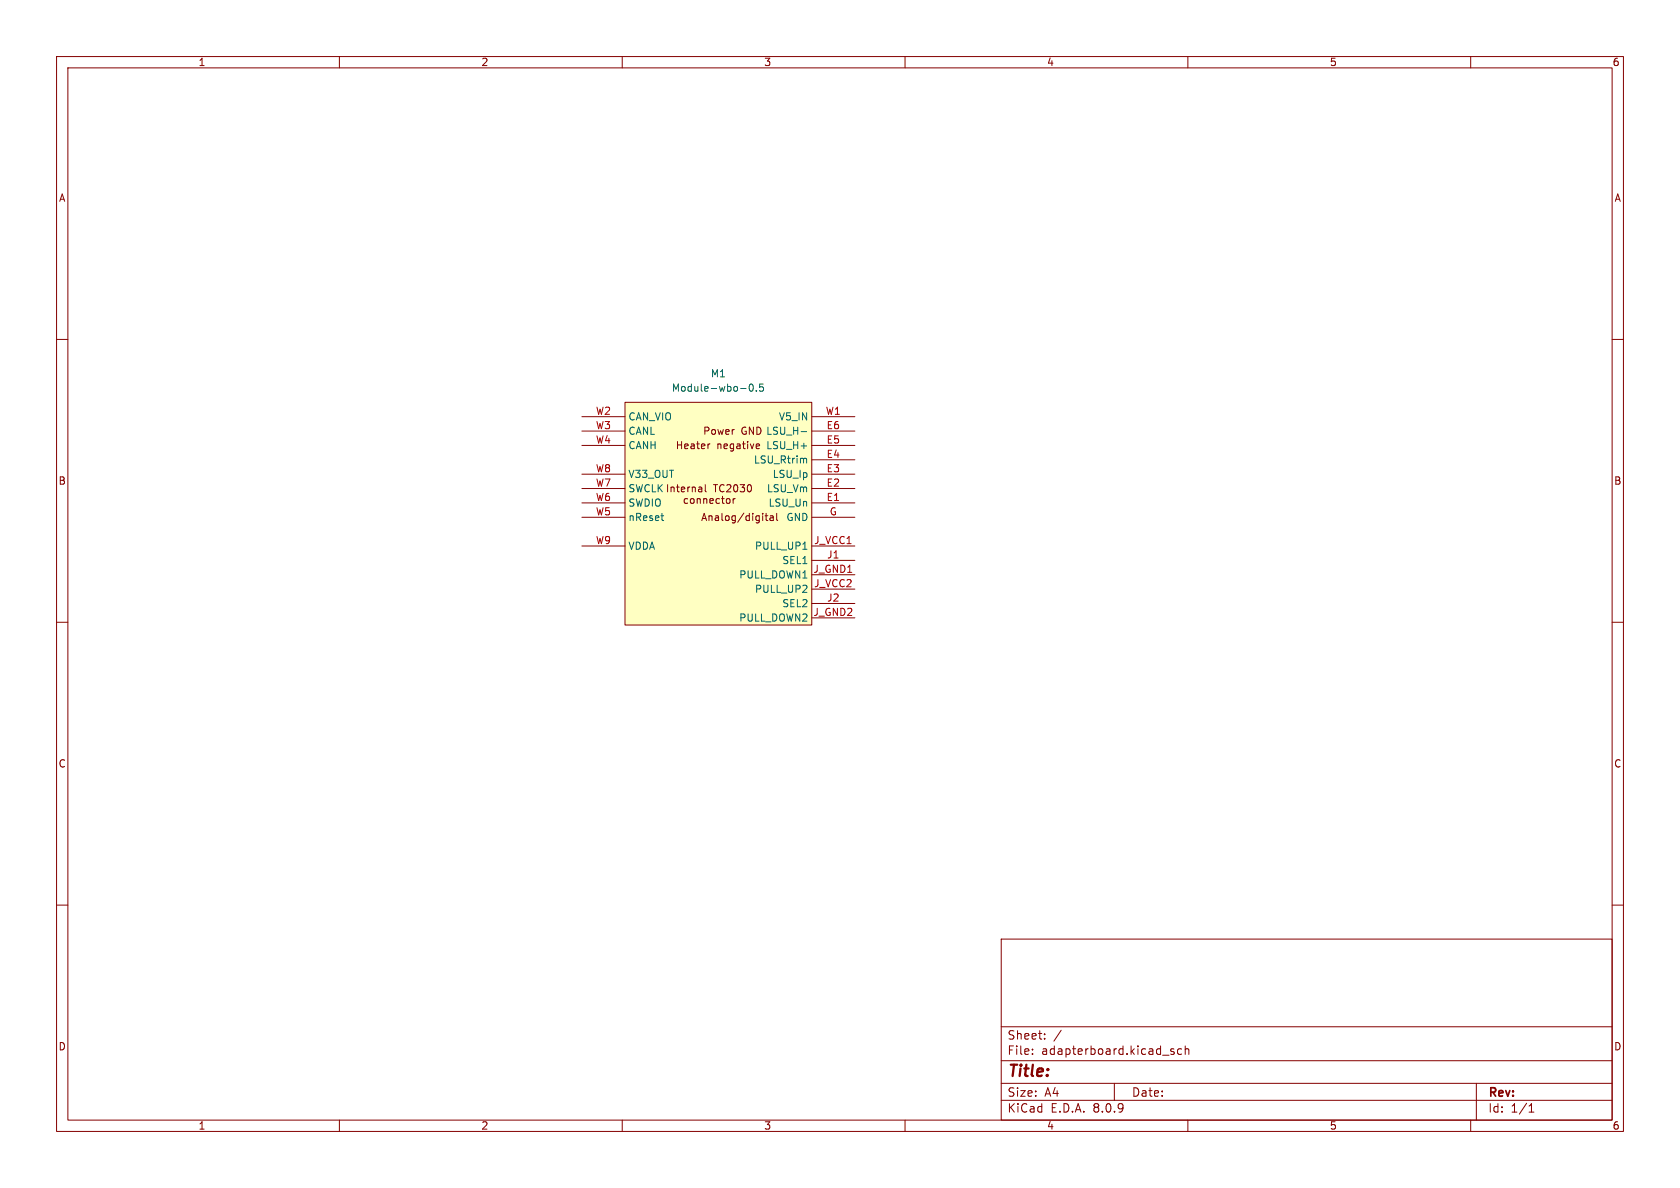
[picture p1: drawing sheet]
<svg xmlns="http://www.w3.org/2000/svg" width="297mm" height="210mm" viewBox="0 0 297 210" stroke-linecap="round" stroke-linejoin="round" font-family="sans-serif">
<g fill="none" stroke="#840000" stroke-width=".18">
<path d="M10 10h277v190h-277zM12 12h273v186h-273zM60 10v2M110 10v2M160 10v2M210 10v2M260 10v2M10 60h2M285 60h2M10 110h2M285 110h2M10 160h2"/>
<path d="M177 166h108v32h-108zM285 160h2M60 198v2M110 198v2M160 198v2M177 194.5h108M177 191.5h108M177 187.5h108M177 181.5h108M182.5 186.3v.1M182.5 185.5v.1M184.7 183.6v.1"/>
<path d="M184.7 182.8v.1M187.6 182.1l-1.3 2M197 191.5v3M207 185.7l.6 .4-.2 .3-.4-.1M207.5 185.5l-.3-.1-.2 .2M208.9 185.5l-.4-.1-.3 .3v.4l.1 .2h.6M209.5 185.5l.2-.1 .4 .1 .1 .9M209.5 184.9v1.5M210 198v2M260 198v2M261 191.5v6.5M270.3 196.6h.9"/>
<path d="M270.3 195.5l.4-.4v1.5"/>
</g>
<path d="M110.5 71.1h33v39.4h-33z" fill="#ffffc2"/>
<g fill="none" stroke="#840000" stroke-width=".18">
<path d="M102.9 78.7h7.6M102.9 76.2h7.6M102.9 73.7h7.6M110.5 71.1h33v39.4h-33zM125.5 78.5h-.2M133.9 78.5h.3l.1 .3-.6 .1M134.2 79.3h-.3M143.5 78.7h7.6M143.5 76.2h7.6M143.5 73.7h7.6M102.9 88.9h7.6M102.9 86.4h7.6"/>
<path d="M102.9 83.8h7.6M102.9 91.4h7.6M102.9 96.5h7.6M118 85.7v1.2M118.6 86.1v.8M118.6 86.2l.2-.1 .3 .1 .1 .7M119.6 86.1h.5M119.8 85.7v1.1l.3 .1M120.4 86.5l.6-.1v-.2l-.4-.1-.2 .2 .1 .6h.5M121.6 88.2l-.4-.1-.2 .3 .1 .5h.5M121.6 86.1v.8M122 86.1l-.4 .2"/>
<path d="M122.1 88.3l.2-.2 .4 .2v.4l-.1 .2-.3 .1-.2-.1zM122.4 86.2l.2-.1 .3 .1v.7M122.4 86.1v.8M123.3 88.3l.1-.2 .3 .1 .1 .8M123.3 88.1v.9M123.5 86.2h.5l.1 .7M124.1 86.4l-.5 .1-.1 .1 .1 .3h.5M124.4 88.3l.2-.2 .3 .1 .1 .8M124.4 88.1v.9M124.7 85.7v1.1l.2 .1M125.5 88.6l.6-.2-.1-.2-.3-.1-.2 .2 .1 .6h.4M126.1 85.7h.8"/>
<path d="M126.5 85.7v1.2M127.2 88.2l-.4-.1-.2 .3 .1 .5h.5M127.6 88.1h.4M127.7 87.7v1.1l.3 .2M128 85.8a.6 .6 0 0 0-.8 .4 .6 .6 0 0 0 .6 .7l.2-.1M128.5 85.8l.5-.1 .2 .3-.8 .9h.8M128.5 88.2l.3-.1 .3 .3v.3l-.3 .3-.3-.1-.1-.2zM129.6 88.1v.9M129.8 85.8l.2-.1a.68 .68 0 0 1 .4 .6 .68 .68 0 0 1-.4 .6l-.2-.1-.1-.3zM130 88.1l-.4 .3M130.8 85.7h.8l-.4 .5 .4 .1v.5l-.2 .1-.6-.1M132.2 85.8l.2-.1a.68 .68 0 0 1 .5 .6 .68 .68 0 0 1-.5 .6l-.2-.1-.1-.3z"/>
<path d="M135.3 91.2h.4M135.4 90.7v1.1l.3 .2M136.2 91.2h.4l.1 .8M136.7 91.5h-.4l-.2 .2 .2 .3h.4M137.3 90.7v1.1l.2 .2M143.5 88.9h7.6M143.5 86.4h7.6M143.5 83.8h7.6M143.5 81.3h7.6M143.5 91.4h7.6M143.5 99.1h7.6M143.5 96.5h7.6"/>
<path d="M143.5 106.7h7.6M143.5 101.6h7.6M143.5 109.2h7.6M143.5 104.1h7.6"/>
</g>
<path d="M132.6 68l.1-.1a.68 .68 0 0 1 .5 .6 .68 .68 0 0 1-.5 .7l-.1-.2-.2-.3zM133.7 69v.2M134.9 67.9h-.6v.6l.1-.1h.5l.1 .2-.1 .4-.2 .2-.4-.2M141.6 76.3h1M116.8 91.2h.5M117.1 92h.2M141.9 97.1h.8M142.2 81l.4 .2v.7" fill="none" stroke="#006464" stroke-width=".18"/>
<text font-size="2.8" fill="#840000" x="178" y="190.9">Title:</text>
<g font-size="2.1" fill="#840000">
<text x="178" y="184">Sheet:</text>
<text x="178" y="186.7">File:</text>
<text x="184.1" y="186.7">adapterboard.kicad_sch</text>
<text x="178" y="196.9">KiCad</text>
<text x="178" y="194.1">Size:</text>
<text x="184.7" y="194.1">A4</text>
<text x="185.7" y="196.9">E.D.A.</text>
<text x="193.3" y="196.9">8.0.9</text>
<text x="200" y="194.1">Date:</text>
<text x="263" y="194.3">Rev:</text>
<text x="263" y="196.9">Id:</text>
<text x="267.1" y="196.9">1/1</text>
</g>
<g font-size="1.8" fill="#840000">
<text x="35" y="11.9">1</text>
<text x="85" y="11.9">2</text>
<text x="135" y="11.9">3</text>
<text x="185" y="11.9">4</text>
<text x="235" y="11.9">5</text>
<text x="285" y="11.9">6</text>
<text x="10.3" y="35.9">A</text>
<text x="285.3" y="35.9">A</text>
<text x="124.2" y="77.1">Power</text>
<text x="119.4" y="79.6">Heater</text>
<text x="126.7" y="79.6">negative</text>
<text x="10.3" y="85.9">B</text>
<text x="285.3" y="85.9">B</text>
<text x="123.8" y="92.3">Analog/digital</text>
<text x="10.3" y="135.9">C</text>
<text x="285.3" y="135.9">C</text>
<text x="10.3" y="185.9">D</text>
<text x="285.3" y="185.9">D</text>
<text x="35" y="199.9">1</text>
<text x="85" y="199.9">2</text>
<text x="135" y="199.9">3</text>
<text x="185" y="199.9">4</text>
<text x="235" y="199.9">5</text>
<text x="285" y="199.9">6</text>
</g>
<g font-size="1.8" fill="#006464">
<text x="118.7" y="69.4">Module-wbo-0.5</text>
<text x="125.6" y="66.9">M1</text>
<text x="111" y="74.5">CAN_VIO</text>
<text x="111" y="77.1">CANL</text>
<text x="131" y="77.1">GND LSU_H-</text>
<text x="137.6" y="74.5">V5_IN</text>
<text x="111" y="79.6">CANH</text>
<text x="133.2" y="82.1">LSU_Rtrim</text>
<text x="135.4" y="79.6">LSU_H+</text>
<text x="111" y="89.8">SWDIO</text>
<text x="111" y="87.2">SWCLK</text>
<text x="111" y="84.7">V33_OUT</text>
<text x="112.4" y="88.3">Internal</text>
<text x="135.5" y="87.2">LSU_Vm</text>
<text x="135.8" y="89.8">LSU_Un</text>
<text x="136.5" y="84.7">LSU_Ip</text>
<text x="111" y="92.3">nReset</text>
<text x="138.9" y="92.3">GND</text>
<text x="111" y="97.4">VDDA</text>
<text x="133.4" y="97.4">PULL_UP1</text>
<text x="138.2" y="99.9">SEL1</text>
<text x="130.6" y="102.5">PULL_DOWN1</text>
<text x="133.4" y="105">PULL_UP2</text>
<text x="138.2" y="107.5">SEL2</text>
<text x="130.6" y="110.1">PULL_DOWN2</text>
</g>
<g font-size="1.8" fill="#a90000">
<text x="105.2" y="73.4">W2</text>
<text x="105.2" y="75.9">W3</text>
<text x="145.9" y="73.4">W1</text>
<text x="146" y="75.9">E6</text>
<text x="105.2" y="78.5">W4</text>
<text x="105.2" y="83.6">W8</text>
<text x="146" y="83.6">E3</text>
<text x="146" y="81">E4</text>
<text x="146" y="78.5">E5</text>
<text x="105.2" y="88.6">W6</text>
<text x="105.2" y="86.1">W7</text>
<text x="146" y="88.6">E1</text>
<text x="146" y="86.1">E2</text>
<text x="105.2" y="91.2">W5</text>
<text x="146.6" y="91.2">G</text>
<text x="105.2" y="96.3">W9</text>
<text x="143.7" y="101.3">J_GND1</text>
<text x="143.8" y="96.3">J_VCC1</text>
<text x="146.1" y="98.8">J1</text>
<text x="143.8" y="103.9">J_VCC2</text>
<text x="146.1" y="106.4">J2</text>
<text x="143.7" y="109">J_GND2</text>
</g>
</svg>
